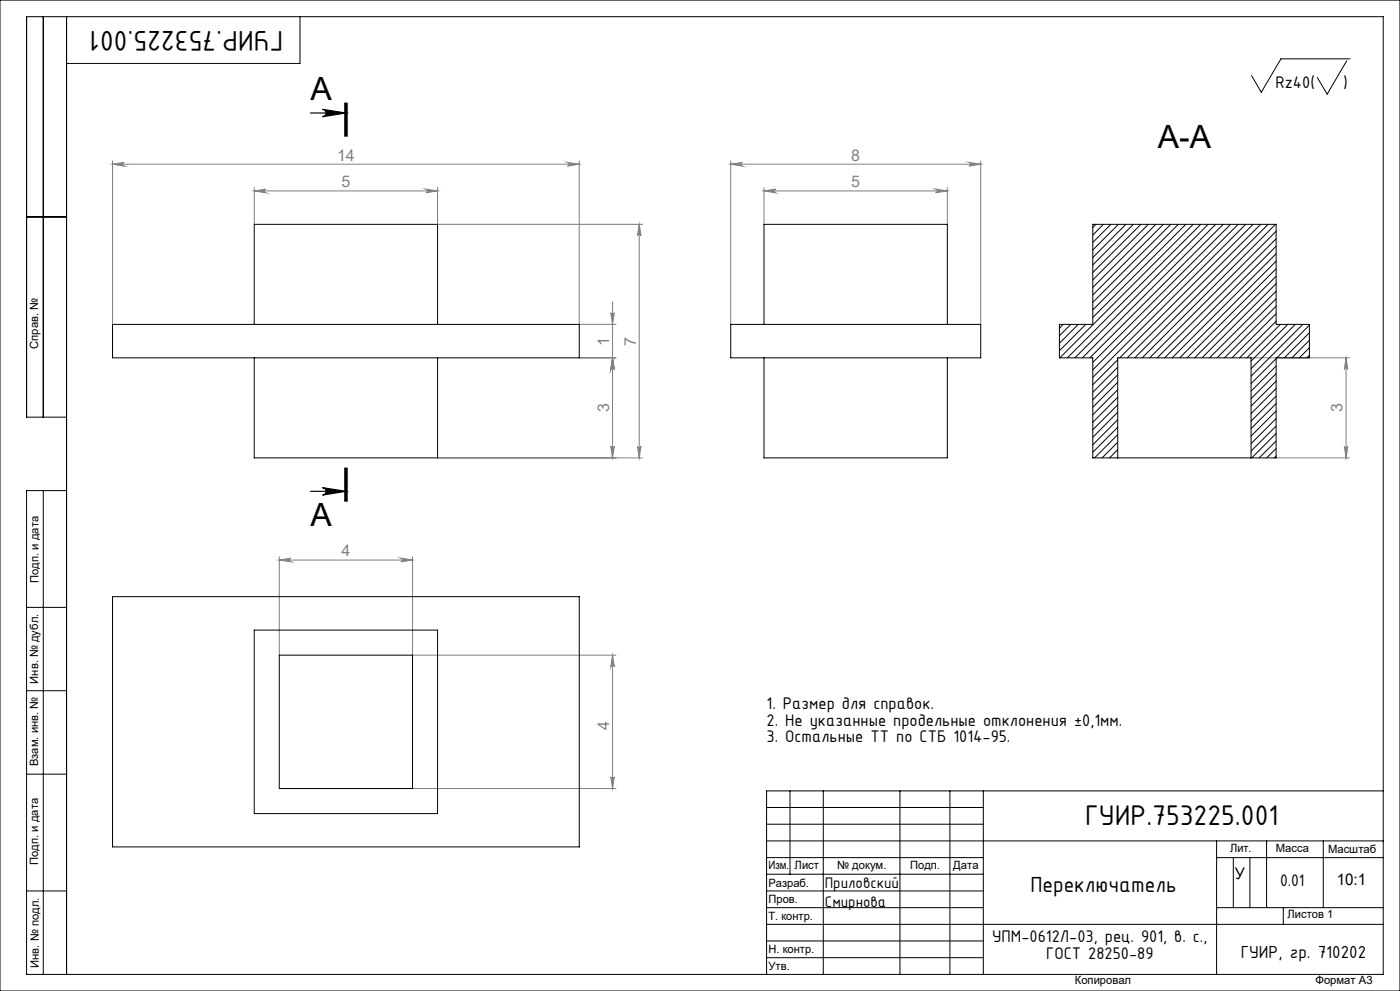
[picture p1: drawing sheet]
<svg xmlns="http://www.w3.org/2000/svg" width="420mm" height="297mm" viewBox="0 0 420 297" stroke-linecap="round" stroke-linejoin="round" font-family="sans-serif">
<path d="M93.1 33.9h10.7M96.8 32.8l7 1.1-7 1.1a1.11 1.11 0 0 0 1-1.1 1.11 1.11 0 0 0-1-1.1zM103.4 30.9v10zM103.8 30.9v10M104.1 30.9v10M93.1 147.2h10.7M96.8 146.2l7 1-7 1.2a1.11 1.11 0 0 0 1-1.1 1.11 1.11 0 0 0-1-1.1zM103.4 140.2v10M103.8 140.2v10M104.1 140.2v10" fill="none" stroke="#000" stroke-width=".35"/>
<g fill="none" stroke="#808080" stroke-width=".3">
<path d="M33.8 48.2v49M33.8 49.2h140M33.8 49.2l3.5-.5a.55 .55 0 0 0-.5 .5 .55 .55 0 0 0 .5 .6zM76.3 56.2v11M76.3 57.2h55M76.3 57.2l3.5-.5a.55 .55 0 0 0-.5 .5 .55 .55 0 0 0 .5 .6zM127.8 56.7l3.5 .5-3.5 .6a.55 .55 0 0 0 .5-.6 .55 .55 0 0 0-.5-.5zM131.3 56.2v11h61.5M170.3 48.7l3.5 .5-3.5 .6a.55 .55 0 0 0 .5-.6 .55 .55 0 0 0-.5-.5zM173.8 48.2v49h11M219.2 49.2l3.5-.5a.55 .55 0 0 0-.5 .5 .55 .55 0 0 0 .5 .6zM219.2 49.2h75"/>
<path d="M219.2 48.2v49M229.2 57.2h55M229.2 56.2v11M229.2 57.2l3.5-.5a.55 .55 0 0 0-.5 .5 .55 .55 0 0 0 .5 .6zM280.7 56.7l3.5 .5-3.5 .6a.55 .55 0 0 0 .5-.6 .55 .55 0 0 0-.5-.5zM284.2 56.2v11M290.7 48.7l3.5 .5-3.5 .6a.55 .55 0 0 0 .5-.6 .55 .55 0 0 0-.5-.5zM294.2 48.2v49M191.8 67.2v70M191.8 67.2l.5 3.5a.53 .53 0 0 0-.5-.5 .53 .53 0 0 0-.6 .5zM183.2 93.7a.53 .53 0 0 0 .6 .5 .53 .53 0 0 0 .5-.5l-.5 3.5zM183.8 90.5v46.7"/>
<path d="M173.8 107.2h11M183.8 107.2l.5 3.5a.53 .53 0 0 0-.5-.5 .53 .53 0 0 0-.6 .5zM375.3 107.2h29.5M403.8 107.2l.6 3.5a.53 .53 0 0 0-.6-.5 .53 .53 0 0 0-.5 .5zM403.8 107.2v30M131.3 137.2h61.5M183.2 133.7a.53 .53 0 0 0 .6 .5 .53 .53 0 0 0 .5-.5l-.5 3.5zM191.2 133.7a.53 .53 0 0 0 .6 .5 .53 .53 0 0 0 .5-.5l-.5 3.5zM382.8 137.2h22M403.3 133.7a.53 .53 0 0 0 .5 .5 .53 .53 0 0 0 .6-.5l-.6 3.5zM83.8 166.8v29.5M83.8 167.8h40"/>
<path d="M83.8 167.8l3.5-.5a.55 .55 0 0 0-.6 .5 .55 .55 0 0 0 .6 .6zM120.3 167.3l3.5 .5-3.5 .6a.55 .55 0 0 0 .5-.6 .55 .55 0 0 0-.5-.5zM123.8 166.8v29.5M123.8 196.4h61M183.8 196.4v39.9M183.8 196.4l.5 3.4a.53 .53 0 0 0-.5-.5 .53 .53 0 0 0-.6 .5zM123.8 236.3h61M183.2 232.8a.53 .53 0 0 0 .6 .5 .53 .53 0 0 0 .5-.5l-.5 3.5z"/>
</g>
<g fill="none" stroke="#000" stroke-width=".3">
<path d="M0 0h420v297h-420zM13 5v120M20 5v287M90 5v14h-70M404 18.2l-5.9 10-2.9-5M405 17.6h-20.7l-5.9 10.1-2.9-5.1M8 65h12M20 125h-12v-120h407v287h-407v-145h12M13 147v145M8 182h12M8 207h12M8 232h12"/>
<path d="M237 237v25M247 237v55M270 237v55M285 237v55M295 237v55M415 237h-185v55M230 257h65M230 242h65M230 247h65M230 252h185M365 252v40M365 257h50"/>
<path d="M370 257v15M375 257v15M380 252v20M397 252v20M8 267h12M230 262h65M230 267h65M230 272h65M230 277h185M365 272h50M385 272v5M230 282h65"/>
<path d="M230 287h65"/>
</g>
<path d="M96.8 146.2l7 1-7 1.2a1.11 1.11 0 0 0 1-1.1 1.11 1.11 0 0 0-1-1.1zM96.8 32.8l7 1.1-7 1.1a1.11 1.11 0 0 0 1-1.1 1.11 1.11 0 0 0-1-1.1z" fill="#000"/>
<g fill="#808080">
<path d="M403.8 107.2l.6 3.5a.53 .53 0 0 0-.6-.5 .53 .53 0 0 0-.5 .5zM403.3 133.7a.53 .53 0 0 0 .5 .5 .53 .53 0 0 0 .6-.5l-.6 3.5z"/>
<path d="M120.3 167.3l3.5 .5-3.5 .6a.55 .55 0 0 0 .5-.6 .55 .55 0 0 0-.5-.5zM83.8 167.8l3.5-.5a.55 .55 0 0 0-.6 .5 .55 .55 0 0 0 .6 .6z"/>
<path d="M76.3 57.2l3.5-.5a.55 .55 0 0 0-.5 .5 .55 .55 0 0 0 .5 .6zM127.8 56.7l3.5 .5-3.5 .6a.55 .55 0 0 0 .5-.6 .55 .55 0 0 0-.5-.5zM33.8 49.2l3.5-.5a.55 .55 0 0 0-.5 .5 .55 .55 0 0 0 .5 .6zM170.3 48.7l3.5 .5-3.5 .6a.55 .55 0 0 0 .5-.6 .55 .55 0 0 0-.5-.5zM229.2 57.2l3.5-.5a.55 .55 0 0 0-.5 .5 .55 .55 0 0 0 .5 .6zM280.7 56.7l3.5 .5-3.5 .6a.55 .55 0 0 0 .5-.6 .55 .55 0 0 0-.5-.5zM219.2 49.2l3.5-.5a.55 .55 0 0 0-.5 .5 .55 .55 0 0 0 .5 .6zM290.7 48.7l3.5 .5-3.5 .6a.55 .55 0 0 0 .5-.6 .55 .55 0 0 0-.5-.5z"/>
<path d="M183.2 232.8a.53 .53 0 0 0 .6 .5 .53 .53 0 0 0 .5-.5l-.5 3.5zM183.8 196.4l.5 3.4a.53 .53 0 0 0-.5-.5 .53 .53 0 0 0-.6 .5z"/>
<path d="M183.8 107.2l.5 3.5a.53 .53 0 0 0-.5-.5 .53 .53 0 0 0-.6 .5zM183.2 133.7a.53 .53 0 0 0 .6 .5 .53 .53 0 0 0 .5-.5l-.5 3.5zM183.2 93.7a.53 .53 0 0 0 .6 .5 .53 .53 0 0 0 .5-.5l-.5 3.5zM183.8 107.2l.5 3.5a.53 .53 0 0 0-.5-.5 .53 .53 0 0 0-.6 .5zM191.8 67.2l.5 3.5a.53 .53 0 0 0-.5-.5 .53 .53 0 0 0-.6 .5zM191.2 133.7a.53 .53 0 0 0 .6 .5 .53 .53 0 0 0 .5-.5l-.5 3.5z"/>
</g>
<g fill="none" stroke="#000" stroke-width=".3">
<path d="M327.8 67.2h55v30h10v10h-10v30h-55v-30h-10v-10h10zM328.8 67.2l-1 1M331 67.2l-3.2 3.2M333.3 67.2l-5.5 5.5M335.5 67.2l-7.7 7.7M337.7 67.2l-9.9 10M340 67.2l-12.2 12.2M342.3 67.2l-14.5 14.5M344.5 67.2l-16.7 16.7M346.7 67.2l-18.9 18.9M349 67.2l-21.2 21.2M351.2 67.2l-23.4 23.4"/>
<path d="M353.5 67.2l-25.7 25.7M355.7 67.2l-27.9 27.9M358 67.2l-40 40M360.2 67.2l-40 40M362.4 67.2l-39.9 40M364.7 67.2l-40 40M367 67.2l-40 40M369.2 67.2l-41.4 41.4M371.4 67.2l-43.6 43.6M373.7 67.2l-45.9 45.9M375.9 67.2l-40 40M378.2 67.2l-40 40"/>
<path d="M380.4 67.2l-40 40M382.7 67.2l-40 40M382.8 69.3l-37.9 37.9M382.8 71.6l-35.6 35.6M382.8 73.8l-33.4 33.4M382.8 76.1l-31.2 31.1M382.8 78.3l-28.9 28.9M33.8 97.2h140v10h-140zM76.3 97.2v-30h55v30M219.2 97.2h75v10h-75zM229.2 97.2v-30h55v30M319 97.2l-1.2 1.2"/>
<path d="M321.2 97.2l-3.4 3.4M323.5 97.2l-5.7 5.7M325.7 97.2l-7.9 7.9M382.8 80.5l-26.7 26.7M382.8 82.8l-24.4 24.4M382.8 85l-22.2 22.2M382.8 87.3l-19.9 19.9M382.8 89.5l-17.7 17.7M382.8 91.8l-15.5 15.4M382.8 94l-13.2 13.2M382.8 96.3l-10.9 10.9M384.1 97.2l-10 10"/>
<path d="M386.3 97.2l-11 11M388.6 97.2l-13.3 13.3M390.8 97.2l-15.5 15.5M392.8 97.5l-9.7 9.7M392.8 99.7l-7.5 7.5M76.3 107.2v30h55v-30M229.2 107.2v30h55v-30M335.3 107.8l-7.5 7.5M335.3 110.1l-7.5 7.5M335.3 112.3l-7.5 7.5M335.3 114.6l-7.5 7.5M335.3 116.8l-7.5 7.5"/>
<path d="M335.3 119.1l-7.5 7.5M382.8 107.5l-7.5 7.5M382.8 109.7l-7.5 7.5M382.8 112l-7.5 7.5M382.8 114.2l-7.5 7.5M382.8 116.4l-7.5 7.6M382.8 118.7l-7.5 7.5M392.8 102l-5.2 5.2M392.8 104.2l-3 3M392.8 106.5l-.8 .7M335.3 137.2v-30h40v30M335.3 121.3l-7.5 7.5"/>
<path d="M335.3 123.5l-7.5 7.6M335.3 125.8l-7.5 7.5M335.3 128.1l-7.5 7.4M335.3 130.3l-6.9 6.9M335.3 132.5l-4.7 4.7M335.3 134.8l-2.4 2.4M335.3 137l-.2 .2M382.8 121l-7.5 7.4M382.8 123.2l-7.5 7.5M382.8 125.4l-7.5 7.6M382.8 127.7l-7.5 7.5M382.8 129.9l-7.3 7.3"/>
<path d="M382.8 132.2l-5 5M382.8 134.4l-2.8 2.8M382.8 136.7l-.5 .5M33.8 178.8h140v75h-140zM76.3 188.8h55v55h-55zM83.8 196.4h40v39.9h-40z"/>
</g>
<g font-size="9.6">
<text x="93.1" y="30">A</text>
<text x="347.3" y="44.3">A-A</text>
<text x="93.1" y="157.7">A</text>
</g>
<g font-size="9.2">
<text x="85" y="9.2" transform="rotate(-180 85 9.2)">ГУИР.753225.001</text>
<text x="325.6" y="247.4">ГУИР.753225.001</text>
</g>
<text font-size="7.1" x="309.1" y="267.2">Переключатель</text>
<text font-size="5.6" x="372.2" y="287.1">ГУИР, гр. 710202</text>
<g font-size="5.4">
<text x="382.6" y="26.4">Rz40(</text>
<text x="402.9" y="26.4">)</text>
<text x="230" y="212.6">1. Размер для справок.</text>
<text x="230" y="217.5">2. Не указанные продельные отклонения ±0,1мм.</text>
<text x="230" y="222.4">3. Остальные ТТ по СТБ 1014-95.</text>
<text x="384" y="265.4">0.01</text>
<text x="297.7" y="282.5">УПМ-0612Л-03, рец. 901, в. с.,</text>
<text x="313.9" y="287.4">ГОСТ 28250-89</text>
</g>
<g font-size="4.9">
<text x="247.4" y="266.1">Приловский</text>
<text x="247.5" y="271.8">Смирнова</text>
</g>
<g font-size="4.8" fill="#808080">
<text x="101.1" y="48.1">14</text>
<text x="255.4" y="48.1">8</text>
<text x="102.4" y="56.1">5</text>
<text x="255.4" y="56.1">5</text>
<text x="182.7" y="103.5" transform="rotate(-90 182.7 103.5)">1</text>
<text x="190.7" y="103.5" transform="rotate(-90 190.7 103.5)">7</text>
<text x="182.7" y="123.5" transform="rotate(-90 182.7 123.5)">3</text>
<text x="402.8" y="123.5" transform="rotate(-90 402.8 123.5)">3</text>
<text x="102.4" y="166.7">4</text>
<text x="182.7" y="218.7" transform="rotate(-90 182.7 218.7)">4</text>
</g>
<g font-size="4.8">
<text x="370.5" y="263.4">У</text>
<text x="401" y="265.3">10:1</text>
</g>
<g font-size="3.4">
<text x="11.5" y="104.5" transform="rotate(-90 11.5 104.5)">Справ. №</text>
<text x="11.6" y="174.7" transform="rotate(-90 11.6 174.7)">Подп. и дата</text>
<text x="11.4" y="204.9" transform="rotate(-90 11.4 204.9)">Инв. № дубл.</text>
<text x="11.4" y="229.6" transform="rotate(-90 11.4 229.6)">Взам. инв. №</text>
<text x="369" y="255.5">Лит.</text>
<text x="382.8" y="255.5">Масса</text>
<text x="398.4" y="255.6">Масштаб</text>
<text x="11.4" y="259.2" transform="rotate(-90 11.4 259.2)">Подп. и дата</text>
<text x="230.5" y="260.5">Изм.</text>
<text x="238.4" y="260.4">Лист</text>
<text x="251.1" y="260.4">№ докум.</text>
<text x="273" y="260.4">Подп.</text>
<text x="286" y="260.4">Дата</text>
<text x="230.5" y="265.7">Разраб.</text>
<text x="230.5" y="275.7">Т. контр.</text>
<text x="230.6" y="270.7">Пров.</text>
<text x="386.3" y="275.2">Листов 1</text>
<text x="230.6" y="285.7">Н. контр.</text>
<text x="11.6" y="290" transform="rotate(-90 11.6 290)">Инв. № подл.</text>
<text x="230.6" y="290.7">Утв.</text>
<text x="322.5" y="295">Копировал</text>
<text x="394.6" y="295">Формат А3</text>
</g>
</svg>
